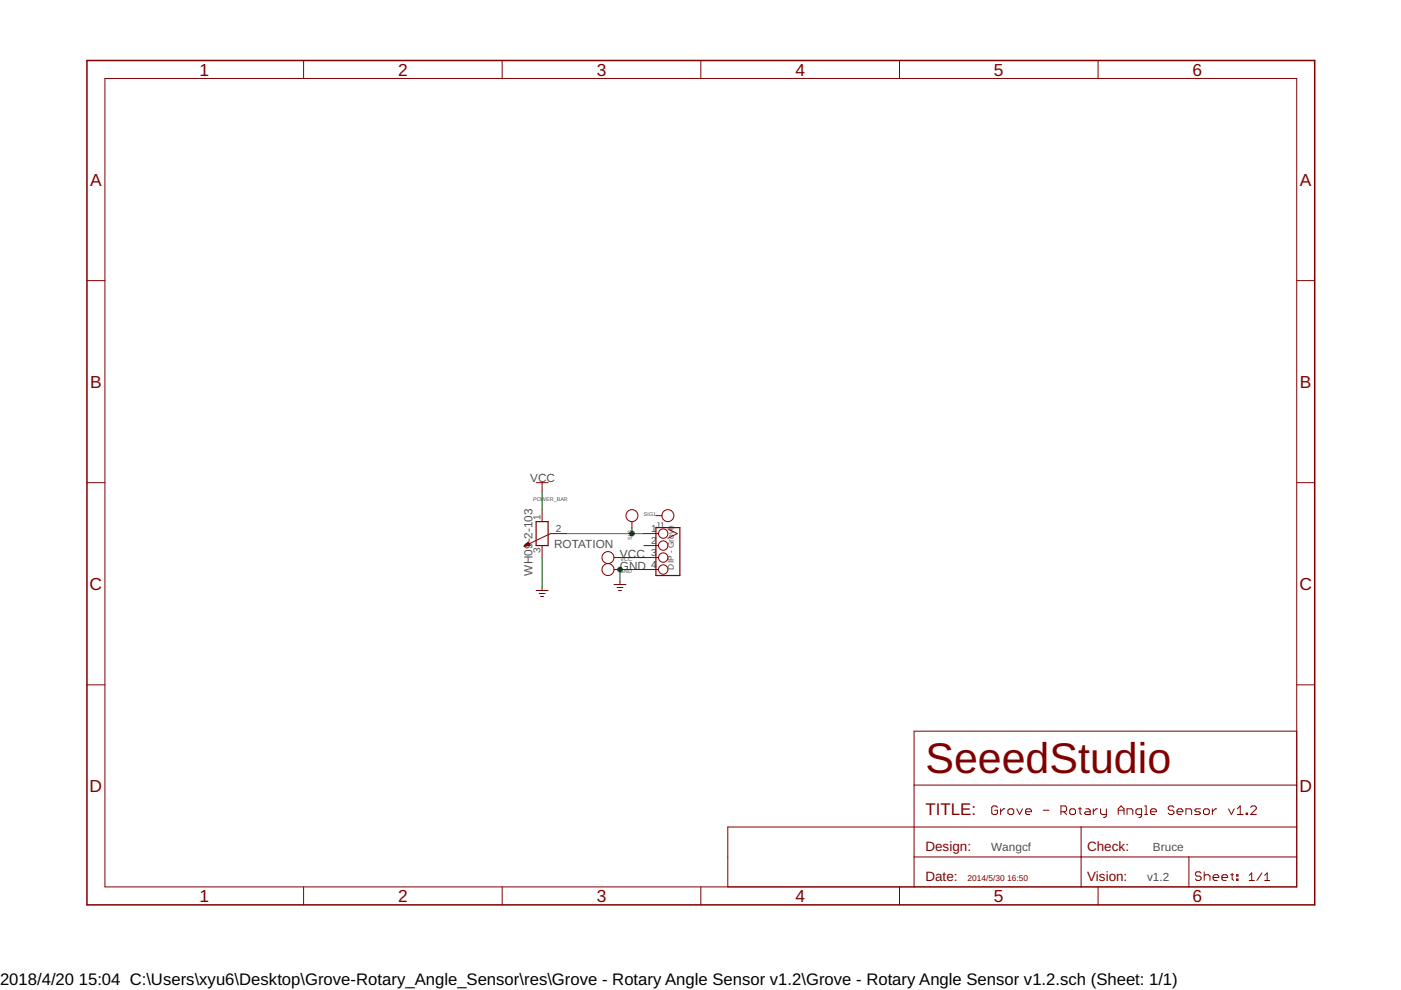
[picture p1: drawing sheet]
<svg xmlns="http://www.w3.org/2000/svg" width="297mm" height="210mm" viewBox="0 0 297 210" stroke-linecap="round" stroke-linejoin="round" font-family="sans-serif">
<g fill="none" stroke="#800000" stroke-width=".21">
<path d="M22.2 16.6h252.7v171.4h-252.7zM64.4 12.8v3.8M106.5 12.8v3.8M148.6 12.8v3.8M190.7 12.8v3.8M232.8 12.8v3.8M18.4 59.5h3.8M274.9 59.5h3.8M18.4 102.3h3.8M111.2 115.7h.5M111.3 115.6h1.1M111.4 115.5h.9"/>
<path d="M111.5 115.4h.7M111.7 115.3h.5M111.8 115.1h.3M111.9 115h.2M112.4 115.7l-1.3 .1M112.4 115.7l-.4-.8-.9 .9M113.7 102.3h2.5M114.9 102.3v1.9M114.9 108.1v2.5M114.9 115.7v2.5M120 113.1h-3.3l-5.6 2.7M130.2 118.2h1.2"/>
<path d="M134 110.6v1.3M136.5 113.1h3.1M136.5 115.7h3.1M136.5 118.2h3.1M139.1 109.3h1.2M141.6 112.1l2 1-2 1M274.9 102.3h3.8M113.7 125.2h2.5M114.3 125.8h1.3M114.6 126.5h.7M114.9 124.6v.6M130.2 120.8h1.2"/>
<path d="M130.2 123.9h2.5M130.8 124.6h1.3M131.1 125.2h.7M131.4 123.3v.6M136.5 120.8h3.1M18.4 145.2h3.8M274.9 155h-81.1v33M274.9 145.2h3.8M193.7 175.3h-39.4v12.7M193.8 175.3h81.1M193.8 166.5h81.1M211.5 171.2l-.3-.3h-.6l-.3 .3v1.2l.3 .3h.6l.3-.3v-.6h-.6"/>
<path d="M212.2 171.5v1.2M213.1 171.5h-.4l-.5 .6M213.7 171.8l.3-.3h.6l.3 .3v.6l-.3 .3h-.6l-.3-.3zM215.6 171.5l.6 1.2 .6-1.2M217.4 172.1h1.3v-.3l-.3-.3h-.7l-.3 .3v.6l.3 .3h.7M221.2 171.8h1.2M224.9 172.1h.9l.3-.3v-.6l-.3-.3h-.9v1.8M225.5 172.1l.6 .6M226.8 171.8l.3-.3h.6l.3 .3v.6l-.3 .3h-.6l-.3-.3zM228.7 171.5h.6M229 171.2v1.2l.3 .3M229.2 175.3v12.7"/>
<path d="M230.2 171.5h.6l.3 .3v.9h-.9l-.3-.3 .3-.3h.9M231.8 171.5v1.2M232.7 171.5h-.3l-.6 .6M233.3 171.5v.9l.4 .3h.9M234.6 171.5v1.5l-.3 .3h-.3M237.1 171.8h1.2M237.1 172.7v-1.2l.6-.6 .6 .6v1.2M239 172.7v-1.2h.9l.3 .3v.9M242 172.7h-.9l-.3-.3v-.6l.3-.3h.9v1.5l-.3 .3h-.3M242.7 170.9h.3v1.8M242.7 172.7h.6M243.9 172.1h1.3v-.3l-.3-.3h-.7l-.3 .3v.6l.3 .3h.7"/>
<path d="M248.9 171.2l-.3-.3h-.6l-.3 .3v.3l.3 .3h.6l.3 .3v.3l-.3 .3h-.6l-.3-.3M249.6 172.1h1.2v-.3l-.3-.3h-.6l-.3 .3v.6l.3 .3h.6M251.4 172.7v-1.2h.9l.3 .3v.9M254.5 171.5h-.9l-.3 .3 .3 .3h.6l.3 .3-.3 .3h-.9M255.2 171.8l.3-.3h.6l.3 .3v.6l-.3 .3h-.6l-.3-.3zM257 171.5v1.2M258 171.5h-.3l-.7 .6M260.5 171.5l.6 1.2 .6-1.2M262.3 172.7h1.3M262.3 171.5l.7-.6v1.8M264.2 172.4h.3v.3h-.3zM265.2 171.2l.3-.3h.6l.3 .3v.3l-1.2 1.2h1.2"/>
<path d="M64.4 188v3.9M106.5 188v3.9M148.6 188v3.9M190.7 188v3.9M193.8 181.7h81.1M232.8 188v3.9M252.1 181.7v6.3M254.7 185.1l-.3-.3h-.7l-.3 .3v.4l.3 .3h.7l.3 .3v.3l-.3 .3h-.7l-.3-.3M255.3 184.8v1.9M255.3 185.8l.3-.3h.6l.3 .3v.9M257.2 186.1h1.2v-.3l-.3-.3h-.6l-.3 .3v.6l.3 .3h.6M259.1 186.1h1.2v-.3l-.3-.3h-.6l-.3 .3v.6l.3 .3h.6"/>
<path d="M260.9 185.5h.6M261.2 185.1v1.3l.3 .3M262.2 186.4h.3v.3h-.3zM262.2 185.5h.3v.3h-.3zM264.9 185.6l.5-.5v1.6M264.9 186.7h1M267.6 185.1l-1.1 1.6M268.1 186.7h1.1M268.1 185.6l.6-.5v1.6"/>
<circle cx="128.9" cy="118.2" r="1.27"/>
<circle cx="134" cy="109.3" r="1.27"/>
<circle cx="140.6" cy="115.7" r=".99"/>
<circle cx="140.6" cy="118.2" r=".99"/>
<circle cx="140.6" cy="113.1" r=".99"/>
<circle cx="141.6" cy="109.3" r="1.27"/>
<circle cx="128.9" cy="120.8" r="1.27"/>
<circle cx="140.6" cy="120.8" r=".99"/>
</g>
<path d="M113.7 110.6h2.5v5.1h-2.5zM139.1 111.9h5v10.1h-5z" fill="none" stroke="#800000" stroke-width=".25"/>
<path d="M18.4 12.8h260.3v179.1h-260.3z" fill="none" stroke="#800000" stroke-width=".32"/>
<path d="M114.9 104.2v3.9M114.9 118.2v6.4M120 113.1h16.5M131.4 118.2h5.1M134 111.9v1.2M136.5 120.8h-5.1v2.5" fill="none" stroke="#008000" stroke-width=".21"/>
<g fill="#008000" stroke="#008000" stroke-width=".21">
<circle cx="131.4" cy="120.8" r=".51"/>
<circle cx="134" cy="113.1" r=".51"/>
</g>
<text font-size="9.1" fill="#800000" x="196.2" y="163.9">SeeedStudio</text>
<g font-size="3.7" fill="#800000">
<text x="42.3" y="16">1</text>
<text x="84.4" y="16">2</text>
<text x="126.5" y="16">3</text>
<text x="168.6" y="16">4</text>
<text x="210.7" y="16">5</text>
<text x="252.9" y="16">6</text>
<text x="19.1" y="39.4">A</text>
<text x="275.6" y="39.4">A</text>
<text x="19.1" y="82.2">B</text>
<text x="275.6" y="82.2">B</text>
<text x="19" y="125.1">C</text>
<text x="275.5" y="125.1">C</text>
<text x="19" y="167.9">D</text>
<text x="275.5" y="167.9">D</text>
<text x="42.3" y="191.2">1</text>
<text x="84.4" y="191.2">2</text>
<text x="126.5" y="191.2">3</text>
<text x="168.6" y="191.2">4</text>
<text x="210.7" y="191.2">5</text>
<text x="252.9" y="191.2">6</text>
</g>
<text font-size="3.6" fill="#800000" x="196.2" y="172.8">TITLE:</text>
<g font-size="3.5">
<text x="0" y="208.9">2018/4/20</text>
<text x="16.7" y="208.9">15:04 C:\Users\xyu6\Desktop\Grove-Rotary_Angle_Sensor\res\Grove - Rotary Angle Sensor v1.2\Grove - Rotary Angle Sensor v1.2.sch (Sheet: 1/1)</text>
</g>
<g font-size="2.9" fill="#800000">
<text x="196.2" y="180.4">Design:</text>
<text x="230.5" y="180.4">Check:</text>
<text x="196.2" y="186.8">Date:</text>
<text x="230.5" y="186.8">Vision:</text>
</g>
<g font-size="2.5" fill="#505050">
<text x="112.4" y="102.2">VCC</text>
<text x="117.5" y="116.2">ROTATION</text>
<text x="131.4" y="118.2">VCC</text>
<text x="112.9" y="122" transform="rotate(-90 112.9 122)">WH09-2-103</text>
<text x="131.4" y="120.8">GND</text>
<text x="210.2" y="180.4">Wangcf</text>
<text x="244.5" y="180.4">Bruce</text>
<text x="243.2" y="186.8">v1.2</text>
</g>
<g font-size="2.1" fill="#505050">
<text x="114.6" y="110.2" transform="rotate(-90 114.6 110.2)">1</text>
<text x="117.8" y="112.8">2</text>
<text x="138.1" y="112.8">1</text>
<text x="114.6" y="117.2" transform="rotate(-90 114.6 117.2)">3</text>
<text x="138.1" y="115.3">2</text>
<text x="138.1" y="117.9">3</text>
<text x="138.1" y="120.4">4</text>
</g>
<g font-size="1.8" fill="#505050">
<text x="139.1" y="111.9">J1</text>
<text x="142.9" y="120.8" transform="rotate(-90 142.9 120.8)">DIP - Grove</text>
</g>
<g font-size="1.8" fill="#800000">
<text x="205.1" y="186.8">2014/5/30</text>
<text x="213.5" y="186.8">16:50</text>
</g>
<g font-size="1.1" fill="#505050">
<text x="113" y="106.2">POWER_BAR</text>
<text x="136.5" y="109.3">SIG1</text>
<text x="131.6" y="119">VCC</text>
<text x="134" y="114.4" transform="rotate(-90 134 114.4)">SIG</text>
<text x="131.4" y="121.6">GND</text>
</g>
</svg>
